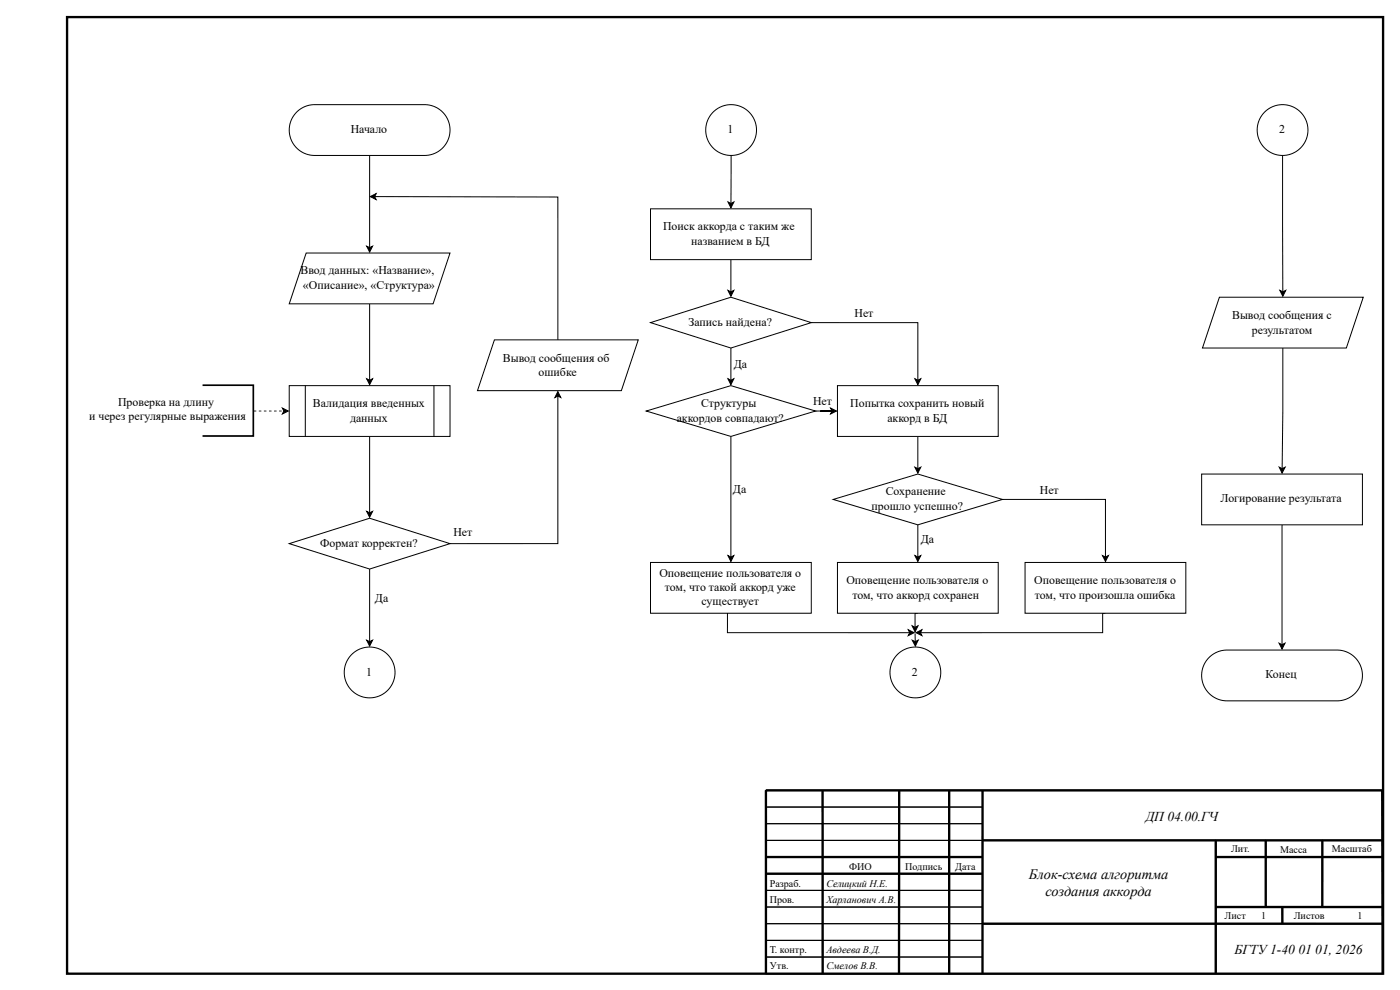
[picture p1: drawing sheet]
<svg xmlns="http://www.w3.org/2000/svg" width="420mm" height="297mm" viewBox="0 0 420 297" stroke-linecap="round" stroke-linejoin="round" font-family="sans-serif">
<g fill="none" stroke="#000" stroke-width=".7" stroke-linecap="butt">
<path d="M20.1 5.1h395v287h-395zM246.9 237.1v55M269.9 237.1l-.1 54.9M284.9 237.1v55M294.9 237.1v55M414.9 237.1h-185v55M229.9 257.1h65M294.9 252.1h120M364.9 257.1h50M364.9 252.1v40M379.9 252.1v20M396.9 252.1v20"/>
<path d="M294.9 262.1h-65M294.9 277.1h120M364.9 272.1h50M384.9 272.1v5"/>
</g>
<g fill="none" stroke="#000" stroke-width=".3">
<path d="M110.9 46.6v27.7M110.1 73.9l.8 .4 .9-.4-.9 1.7zM229.9 237.1h17v5h-17zM229.9 237.1h185v55h-185zM246.9 237.1h23v5h-23zM269.9 237.1h15v5h-15zM284.9 237.1h10v5h-10zM294.9 237.1h120v15h-120zM229.9 242.1h17v5h-17zM229.9 247.1h17v5h-17zM229.9 252.1h17v5h-17zM229.9 257.1h17v5h-17z"/>
<path d="M246.9 242.1h23v5h-23zM246.9 247.1h23v5h-23zM246.9 252.1h23v5h-23zM246.9 257.1h23v5h-23zM269.9 242.1h15v5h-15zM269.9 257.1h15v5h-15zM269.9 247.1h15v5h-15zM269.9 252.1h15v5h-15zM284.9 242.1h10v5h-10zM284.9 247.1h10v5h-10zM284.9 252.1h10v5h-10zM284.9 257.1h10v5h-10z"/>
<path d="M294.9 252.1h70v25h-70zM364.9 257.1h15v15h-15zM364.9 252.1h15v5h-15zM379.9 252.1h17v5h-17zM379.9 257.1h17v15h-17zM396.9 257.1h18v15h-18zM396.9 252.1h18v5h-18zM229.9 267.1h17v5h-17zM229.9 272.1h17v5h-17zM229.9 262.1h17v5h-17zM229.9 277.1h17v5h-17zM246.9 272.1h23v5h-23z"/>
<path d="M246.9 267.1h23v5h-23zM246.9 277.1h23v5h-23zM246.9 262.1h23v5h-23zM269.9 262.1h15v5h-15zM269.9 267.1h15v5h-15zM269.9 277.1h15v5h-15zM269.9 272.1h15v5h-15zM284.9 262.1h10v5h-10zM284.9 267.1h10v5h-10zM284.9 272.1h10v5h-10zM284.9 277.1h10v5h-10zM294.9 277.1h70v15h-70z"/>
<path d="M364.9 277.1h50v15h-50zM364.9 272.1h20v5h-20zM384.9 272.1h30v5h-30zM229.9 282.1h17v5h-17zM229.9 287.1h17v5h-17zM246.9 282.1h23v5h-23zM246.9 287.1h23v5h-23zM269.9 282.1h15v5h-15zM269.9 287.1h15v5h-15zM284.9 287.1h10v5h-10zM284.9 282.1h10v5h-10z"/>
</g>
<path d="M414.8 237l.2 55" fill="none" stroke="#000" stroke-width=".51"/>
<path d="M110.1 73.9l.8 .4 .9-.4-.9 1.7z" fill="#000"/>
<path d="M89 33.6a7.6 7.6 0 0 1 5.4-2.2h33.1a7.6 7.6 0 0 1 7.6 7.6 7.6 7.6 0 0 1-7.6 7.6h-33.1a7.6 7.6 0 0 1-7-4.7 7.6 7.6 0 0 1 1.6-8.3z" fill="#fff"/>
<path d="M89 33.6a7.6 7.6 0 0 1 5.4-2.2h33.1a7.6 7.6 0 0 1 7.6 7.6 7.6 7.6 0 0 1-7.6 7.6h-33.1a7.6 7.6 0 0 1-7-4.7 7.6 7.6 0 0 1 1.6-8.3zM110.9 91.2v22.9M110.1 113.6l.8 .5 .9-.5-.9 1.8z" fill="none" stroke="#000" stroke-width=".3"/>
<path d="M110.1 113.6l.8 .5 .9-.5-.9 1.8z" fill="#000"/>
<path d="M91.9 75.9h43.2l-5.1 15.3h-43.2z" fill="#fff"/>
<path d="M91.9 75.9h43.2l-5.1 15.3h-43.2zM110.9 130.9v23M110.1 153.4l.8 .5 .9-.5-.9 1.8z" fill="none" stroke="#000" stroke-width=".3"/>
<path d="M110.1 153.4l.8 .5 .9-.5-.9 1.8z" fill="#000"/>
<path d="M86.8 115.7h48.3v15.2h-48.3z" fill="#fff"/>
<path d="M86.8 115.7h48.3v15.2h-48.3zM91.6 115.7v15.2M130.2 115.7v15.2M167.4 117.5l.9 1.8-.9-.5-.9 .5zM167.4 118.8v44.3h-32.3M84.8 122.4l1.7 .9-1.7 .9 .4-.9zM110.9 170.7v21.8M110.1 192.1l.8 .4 .9-.4-.9 1.7z" fill="none" stroke="#000" stroke-width=".3"/>
<g fill="#000">
<path d="M167.4 117.5l.9 1.8-.9-.5-.9 .5zM84.8 122.4l1.7 .9-1.7 .9 .4-.9zM110.1 192.1l.8 .4 .9-.4-.9 1.7z"/>
<path d="M76.2 123.2h.7v.2h-.7zM77.7 123.2h.7v.2h-.7zM79.2 123.2h.8v.2h-.8zM80.7 123.2h.8v.2h-.8zM82.3 123.2h.7v.2h-.7zM83.8 123.2h.7v.2h-.7z"/>
</g>
<path d="M86.8 163.1l24.1-7.6 24.2 7.6-24.2 7.6z" fill="#fff"/>
<path d="M219.4 77.9v9.7M218.5 87.1l.9 .5 .9-.5-.9 1.8zM86.8 163.1l24.1-7.6 24.2 7.6-24.2 7.6z" fill="none" stroke="#000" stroke-width=".3"/>
<path d="M218.5 87.1l.9 .5 .9-.5-.9 1.8z" fill="#000"/>
<path d="M195.2 62.7h48.3v15.2h-48.3z" fill="#fff"/>
<path d="M195.2 62.7h48.3v15.2h-48.3zM243.5 96.8h32v17.3M218.5 113.6l.9 .5 .9-.5-.9 1.8zM219.4 104.4v9.7M274.6 113.6l.9 .5 .9-.5-.9 1.8z" fill="none" stroke="#000" stroke-width=".3"/>
<path d="M218.5 113.6l.9 .5 .9-.5-.9 1.8zM274.6 113.6l.9 .5 .9-.5-.9 1.8z" fill="#000"/>
<path d="M195.2 96.8l24.2-7.6 24.1 7.6-24.1 7.6z" fill="#fff"/>
<path d="M195.2 96.8l24.2-7.6 24.1 7.6-24.1 7.6zM219.4 130.9v36.2M244.8 123.3h4.9M249.3 122.4l1.8 .9-1.8 .9 .4-.9zM218.5 166.7l.9 .4 .9-.4-.9 1.8z" fill="none" stroke="#000" stroke-width=".3"/>
<path d="M249.3 122.4l1.8 .9-1.8 .9 .4-.9zM218.5 166.7l.9 .4 .9-.4-.9 1.8z" fill="#000"/>
<path d="M194 123.3l25.4-7.6 25.4 7.6-25.4 7.6z" fill="#fff"/>
<path d="M194 123.3l25.4-7.6 25.4 7.6-25.4 7.6zM218.3 179.9v9.9h54.7M272.6 188.9l1.8 .9-1.8 .9 .4-.9z" fill="none" stroke="#000" stroke-width=".3"/>
<path d="M272.6 188.9l1.8 .9-1.8 .9 .4-.9z" fill="#000"/>
<path d="M195.2 168.7h48.3v15.3h-48.3z" fill="#fff"/>
<path d="M195.2 168.7h48.3v15.3h-48.3z" fill="none" stroke="#000" stroke-width=".3"/>
<path d="M362.9 197.3a7.6 7.6 0 0 1 5.4-2.3h33a7.6 7.6 0 0 1 7.6 7.6 7.6 7.6 0 0 1-7.6 7.7h-33a7.6 7.6 0 0 1-7.1-4.7 7.6 7.6 0 0 1 1.7-8.3z" fill="#fff"/>
<path d="M275.5 130.9v9.7M274.6 140.2l.9 .4 .9-.4-.9 1.7zM362.9 197.3a7.6 7.6 0 0 1 5.4-2.3h33a7.6 7.6 0 0 1 7.6 7.6 7.6 7.6 0 0 1-7.6 7.7h-33a7.6 7.6 0 0 1-7.1-4.7 7.6 7.6 0 0 1 1.7-8.3z" fill="none" stroke="#000" stroke-width=".3"/>
<path d="M274.6 140.2l.9 .4 .9-.4-.9 1.7z" fill="#000"/>
<path d="M251.4 115.7h48.2v15.2h-48.2z" fill="#fff"/>
<path d="M251.4 115.7h48.2v15.2h-48.2zM275.5 157.5v9.6M300.9 149.8h30.9v17.3M274.6 166.7l.9 .4 .9-.4-.9 1.8zM330.9 166.7l.9 .4 .9-.4-.9 1.8z" fill="none" stroke="#000" stroke-width=".3"/>
<path d="M274.6 166.7l.9 .4 .9-.4-.9 1.8zM330.9 166.7l.9 .4 .9-.4-.9 1.8z" fill="#000"/>
<path d="M250.1 149.8l25.4-7.6 25.4 7.6-25.4 7.7z" fill="#fff"/>
<path d="M250.1 149.8l25.4-7.6 25.4 7.6-25.4 7.7zM273.8 187.8l.9 .4 .8-.4-.8 1.7zM275.5 184h-.9l.1 4.2" fill="none" stroke="#000" stroke-width=".3"/>
<path d="M273.8 187.8l.9 .4 .8-.4-.8 1.7z" fill="#000"/>
<path d="M251.4 168.7h48.2v15.3h-48.2z" fill="#fff"/>
<path d="M384.8 157.5v35.9M251.4 168.7h48.2v15.3h-48.2zM383.9 193l.9 .4 .9-.4-.9 1.7z" fill="none" stroke="#000" stroke-width=".3"/>
<path d="M383.9 193l.9 .4 .9-.4-.9 1.7z" fill="#000"/>
<path d="M360.7 142.2h48.2v15.3h-48.2z" fill="#fff"/>
<path d="M360.7 142.2h48.2v15.3h-48.2zM274.9 189.8l1.8-.9-.4 .9 .4 .9zM331.8 184h-.8v5.8h-54.7" fill="none" stroke="#000" stroke-width=".3"/>
<path d="M274.9 189.8l1.8-.9-.4 .9 .4 .9z" fill="#000"/>
<path d="M307.7 168.7h48.2v15.3h-48.2z" fill="#fff"/>
<path d="M307.7 168.7h48.2v15.3h-48.2z" fill="none" stroke="#000" stroke-width=".3"/>
<circle cx="110.9" cy="201.7" r="7.6" fill="#fff"/>
<g fill="none" stroke="#000" stroke-width=".3">
<path d="M219.4 46.6v14.4M218.5 60.6l.9 .4 .9-.4-.9 1.8z"/>
<circle cx="110.9" cy="201.7" r="7.6"/>
</g>
<path d="M218.5 60.6l.9 .4 .9-.4-.9 1.8z" fill="#000"/>
<circle cx="219.4" cy="39" r="7.6" fill="#fff"/>
<g fill="none" stroke="#000" stroke-width=".3">
<path d="M111.1 59l1.8-.9-.4 .9 .4 .9zM112.5 59l54.9 .1v42.9"/>
<circle cx="219.4" cy="39" r="7.6"/>
</g>
<path d="M111.1 59l1.8-.9-.4 .9 .4 .9z" fill="#000"/>
<path d="M148.4 102h43.2l-5.1 15.2h-43.2z" fill="#fff"/>
<path d="M148.4 102h43.2l-5.1 15.2h-43.2z" fill="none" stroke="#000" stroke-width=".3"/>
<circle cx="274.7" cy="201.7" r="7.6" fill="#fff"/>
<g fill="none" stroke="#000" stroke-width=".3">
<path d="M385 46.6v41M384.1 87.1l.9 .5 .9-.5-.9 1.8zM273.8 192.1l.9 .4 .9-.5-.9 1.8zM274.7 190v2.5"/>
<circle cx="274.7" cy="201.7" r="7.6"/>
</g>
<path d="M384.1 87.1l.9 .5 .9-.5-.9 1.8zM273.8 192.1l.9 .4 .9-.5-.9 1.8z" fill="#000"/>
<circle cx="385" cy="39" r="7.6" fill="#fff"/>
<g fill="none" stroke="#000" stroke-width=".3">
<path d="M385 104.4l-.2 36.2M383.9 140.1l.9 .5 .9-.4-.9 1.7z"/>
<circle cx="385" cy="39" r="7.6"/>
</g>
<path d="M383.9 140.1l.9 .5 .9-.4-.9 1.7z" fill="#000"/>
<path d="M366 89.2h43.2l-5.1 15.2h-43.2z" fill="#fff"/>
<path d="M366 89.2h43.2l-5.1 15.2h-43.2z" fill="none" stroke="#000" stroke-width=".3"/>
<path d="M60.8 115.6h15.2v15.2h-15.2" fill="none" stroke="#000" stroke-width=".51"/>
<g font-size="4.3">
<text x="308.8" y="263.9">Блок-схема алгоритма</text>
<text x="313.8" y="268.9">создания аккорда</text>
</g>
<g font-size="4.1">
<text x="343.9" y="246.3">ДП04.00.ГЧ</text>
<text x="370.5" y="286.3">БГТУ1-40</text>
<text x="389.7" y="286.3">01</text>
<text x="394.8" y="286.3">01, 2026</text>
</g>
<g font-size="3.6">
<text x="105.3" y="39.9">Начало</text>
<text x="218.3" y="39.9">1</text>
<text x="383.9" y="39.9">2</text>
<text x="199" y="69.1">Поиск аккорда с таким же</text>
<text x="207.4" y="73.4">названием в БД</text>
<text x="90.2" y="82.3">Ввод данных: «Название»,</text>
<text x="90.9" y="86.6">«Описание», «Структура»</text>
<text x="256.5" y="95.2">Нет</text>
<text x="369.8" y="95.8">Вывод сообщения с</text>
<text x="206.7" y="97.8">Запись найдена?</text>
<text x="375.7" y="100.1">результатом</text>
<text x="151" y="108.5">Вывод сообщения об</text>
<text x="161.7" y="112.8">ошибке</text>
<text x="220.2" y="110.5">Да</text>
<text x="26.7" y="126">и через регулярные выражения</text>
<text x="35.4" y="121.7">Проверка на длину</text>
<text x="93.9" y="122.2">Валидация введенных</text>
<text x="210.5" y="122.2">Структуры</text>
<text x="244" y="121.4">Нет</text>
<text x="255.2" y="122.2">Попытка сохранить новый</text>
<text x="105.1" y="126.5">данных</text>
<text x="203.1" y="126.5">аккордов совпадают?</text>
<text x="266.4" y="126.5">аккорд в БД</text>
<text x="220" y="147.8">Да</text>
<text x="265.9" y="148.6">Сохранение</text>
<text x="312.1" y="148.3">Нет</text>
<text x="261.6" y="152.9">прошло успешно?</text>
<text x="366.4" y="150.6">Логирование результата</text>
<text x="136.1" y="160.8">Нет</text>
<text x="96.1" y="164.1">Формат корректен?</text>
<text x="276.4" y="162.8">Да</text>
<text x="197.9" y="173">Оповещение пользователя о</text>
<text x="199.6" y="177.3">том, что такой аккорд уже</text>
<text x="254" y="175.3">Оповещение пользователя о</text>
<text x="255.9" y="179.6">том, что аккорд сохранен</text>
<text x="310.4" y="175.3">Оповещение пользователя о</text>
<text x="310.6" y="179.6">том, что произошла ошибка</text>
<text x="112.6" y="180.6">Да</text>
<text x="210.6" y="181.6">существует</text>
<text x="109.9" y="202.7">1</text>
<text x="273.7" y="202.7">2</text>
<text x="379.9" y="203.5">Конец</text>
</g>
<g font-size="3">
<text x="369.5" y="255.8">Лит.</text>
<text x="384.2" y="255.8">Масса</text>
<text x="399.8" y="255.8">Масштаб</text>
<text x="254.9" y="261">ФИО</text>
<text x="271.7" y="261">Подпись</text>
<text x="286.7" y="261">Дата</text>
<text x="231" y="266">Разраб.</text>
<text x="248" y="266">Селицкий Н.Е.</text>
<text x="231" y="271">Пров.</text>
<text x="248" y="271">Харланович А.В.</text>
<text x="367.6" y="275.8">Лист</text>
<text x="378.5" y="275.8">1</text>
<text x="388.3" y="275.8">Листов</text>
<text x="407.5" y="275.8">1</text>
<text x="231" y="286">Т. контр.</text>
<text x="248" y="286">Авдеева В.Д.</text>
<text x="231" y="290.8">Утв.</text>
<text x="248" y="290.8">Смелов В.В.</text>
</g>
</svg>
